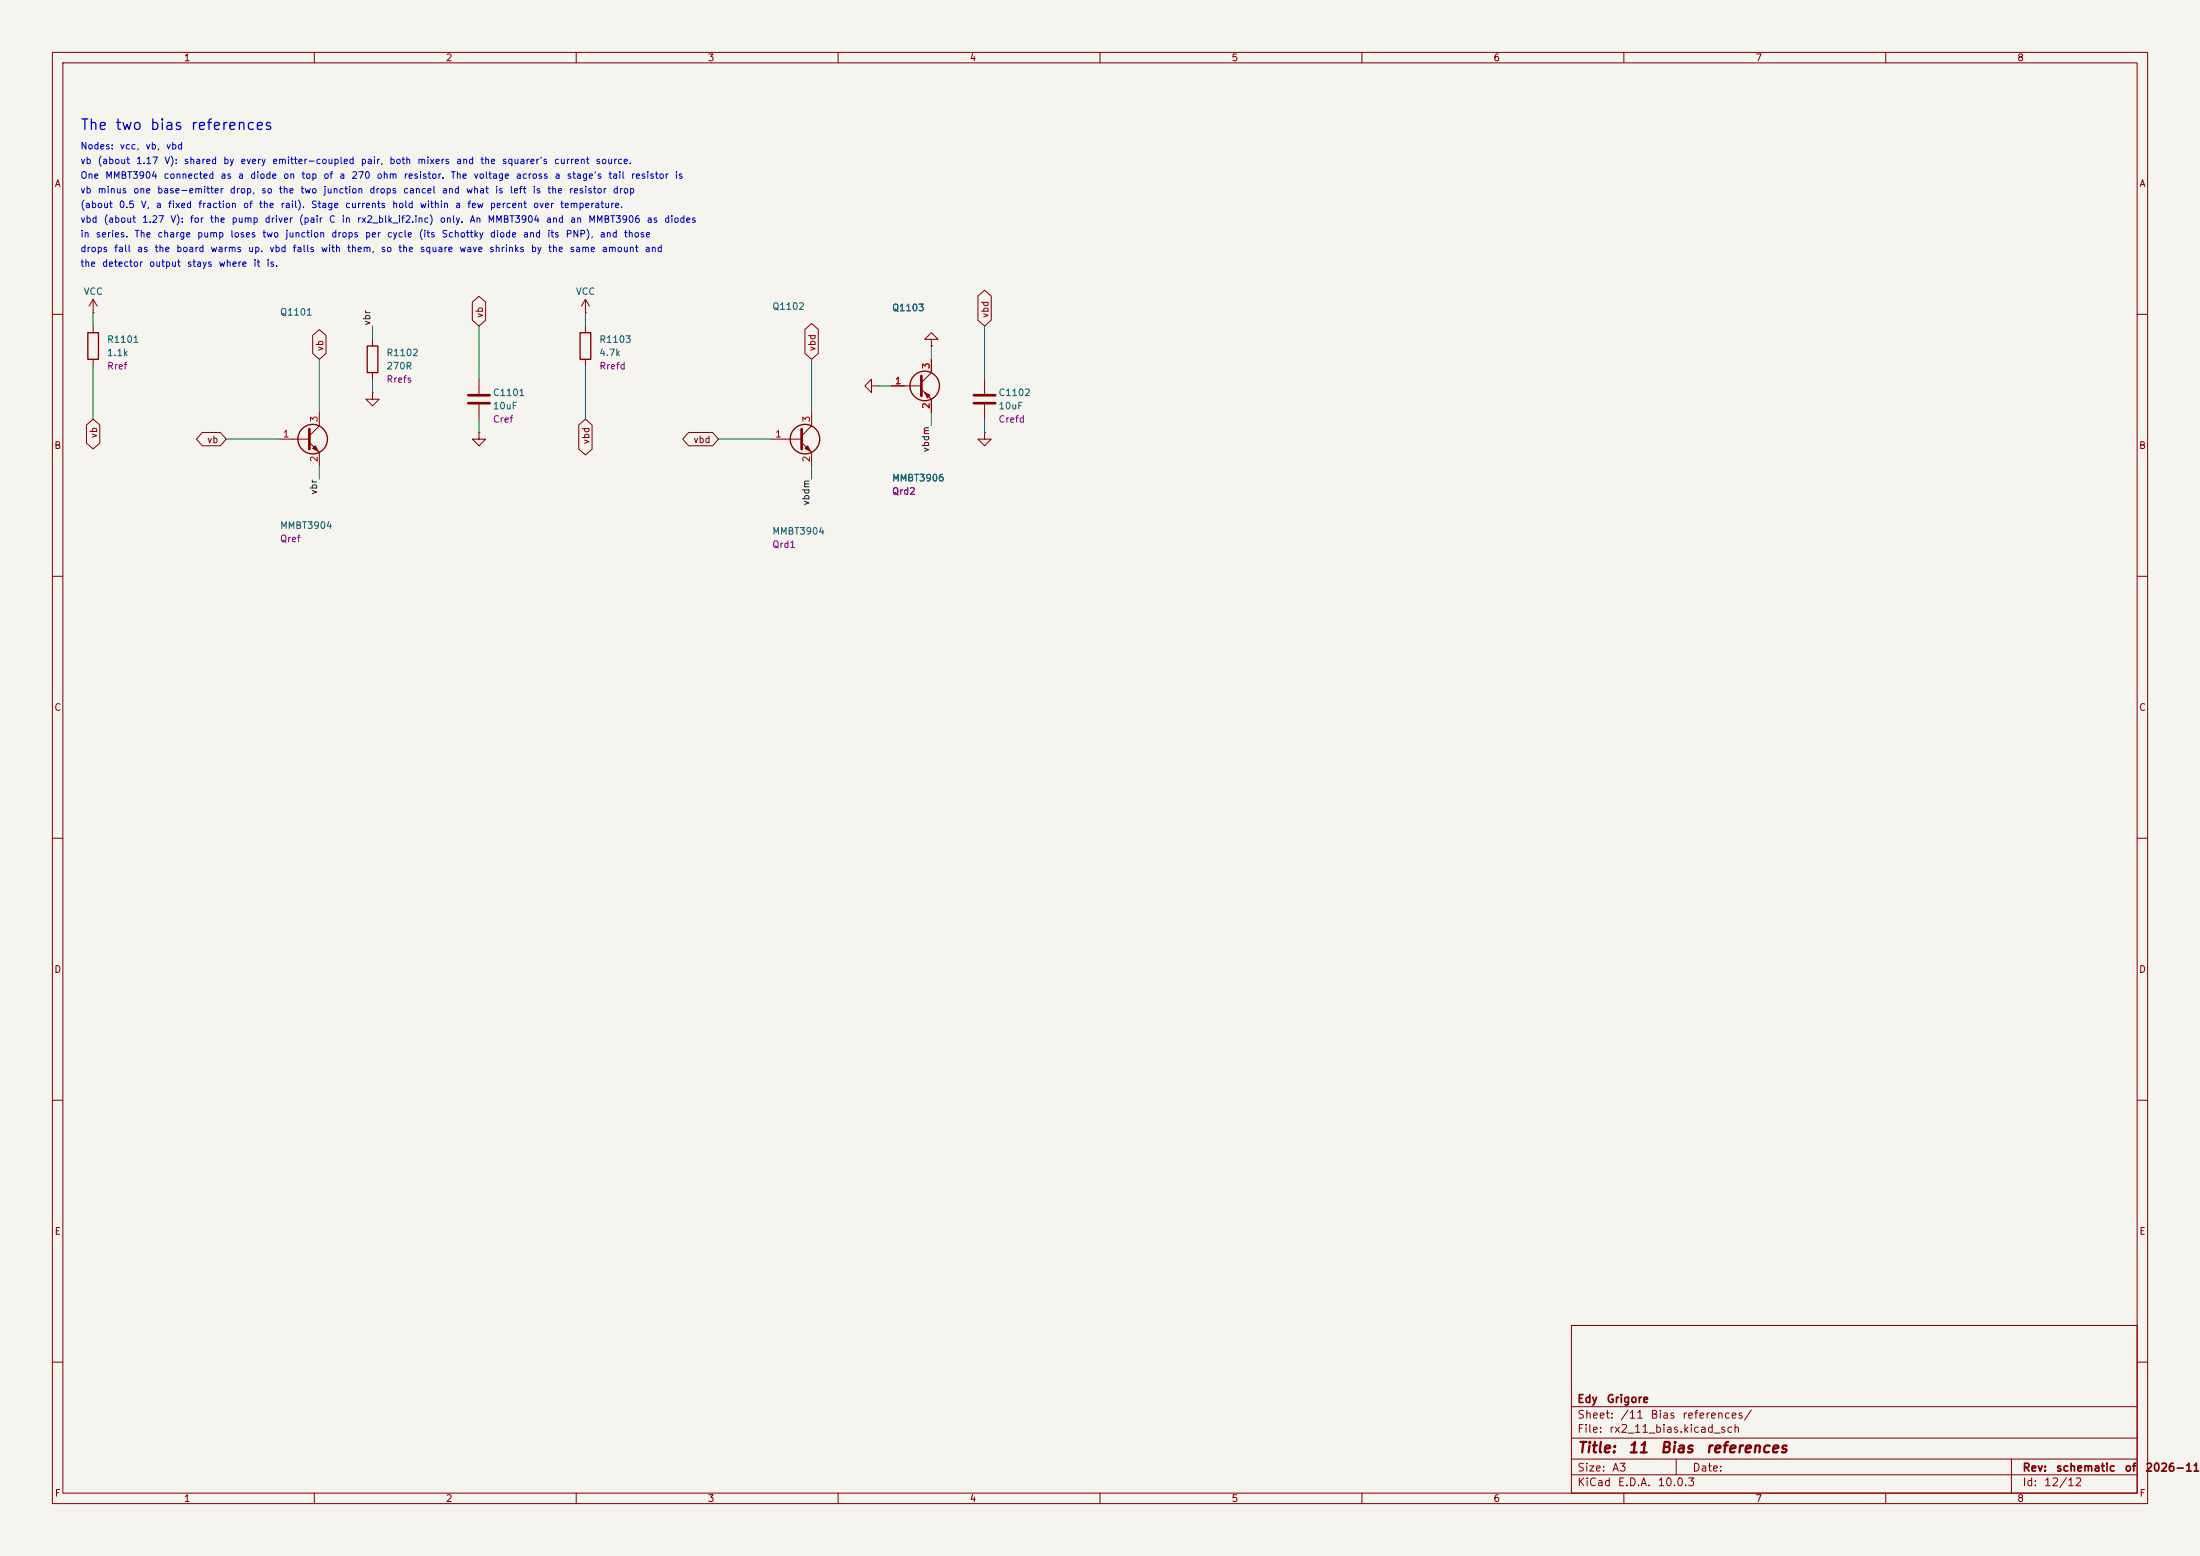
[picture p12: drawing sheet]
(kicad_sch
 (version 20251024)
 (generator "eeschema")
 (generator_version "10.0")
 (paper "A3")
 (title_block
  (title "11 Bias references")
  (rev "schematic of 2026-11-14")
  (company "Edy Grigore"))
 (lib_symbols
  (symbol "Device:R"
   (pin_numbers (hide yes))
   (pin_names
    (offset 0)) (exclude_from_sim no) (in_bom yes) (on_board yes)
   (in_pos_files yes)
   (duplicate_pin_numbers_are_jumpers no)
   (property "Reference" "R" (at 2.032 0 90) (show_name no) (do_not_autoplace no) (effects (font (size 1.27 1.27))))
   (property "Value" "R" (at 0 0 90) (show_name no) (do_not_autoplace no) (effects (font (size 1.27 1.27))))
   (property "Footprint" "" (at -1.778 0 90) (show_name no) (do_not_autoplace no) (hide yes) (effects (font (size 1.27 1.27))))
   (property "Datasheet" "" (at 0 0 0) (show_name no) (do_not_autoplace no) (hide yes) (effects (font (size 1.27 1.27))))
   (property "Description" "Resistor" (at 0 0 0) (show_name no) (do_not_autoplace no) (hide yes) (effects (font (size 1.27 1.27))))
   (symbol "R_0_1"
    (rectangle (start -1.016 -2.54) (end 1.016 2.54) (stroke (width 0.254) (type default)) (fill (type none))))
   (symbol "R_1_1"
    (pin passive line (at 0 3.81 270) (length 1.27) (name "" (effects (font (size 1.27 1.27)))) (number "1" (effects (font (size 1.27 1.27)))))
    (pin passive line (at 0 -3.81 90) (length 1.27) (name "" (effects (font (size 1.27 1.27)))) (number "2" (effects (font (size 1.27 1.27))))))
   (embedded_fonts no))
  (symbol "power:VCC"
   (power global)
   (pin_numbers (hide yes))
   (pin_names
    (offset 0) (hide yes)) (exclude_from_sim no) (in_bom yes) (on_board yes)
   (in_pos_files yes)
   (duplicate_pin_numbers_are_jumpers no)
   (property "Reference" "#PWR" (at 0 -3.81 0) (show_name no) (do_not_autoplace no) (hide yes) (effects (font (size 1.27 1.27))))
   (property "Value" "VCC" (at 0 3.556 0) (show_name no) (do_not_autoplace no) (effects (font (size 1.27 1.27))))
   (property "Footprint" "" (at 0 0 0) (show_name no) (do_not_autoplace no) (hide yes) (effects (font (size 1.27 1.27))))
   (property "Datasheet" "" (at 0 0 0) (show_name no) (do_not_autoplace no) (hide yes) (effects (font (size 1.27 1.27))))
   (property "Description" "Power symbol creates a global label with name \"VCC\"" (at 0 0 0) (show_name no) (do_not_autoplace no) (hide yes) (effects (font (size 1.27 1.27))))
   (symbol "VCC_0_1"
    (polyline (pts (xy -0.762 1.27) (xy 0 2.54)) (stroke (width 0) (type default)) (fill (type none)))
    (polyline (pts (xy 0 2.54) (xy 0.762 1.27)) (stroke (width 0) (type default)) (fill (type none)))
    (polyline (pts (xy 0 0) (xy 0 2.54)) (stroke (width 0) (type default)) (fill (type none))))
   (symbol "VCC_1_1"
    (pin power_in line (at 0 0 90) (length 0) (name "" (effects (font (size 1.27 1.27)))) (number "1" (effects (font (size 1.27 1.27))))))
   (embedded_fonts no))
  (symbol "Transistor_BJT:Q_NPN_BEC"
   (pin_names
    (offset 0) (hide yes)) (exclude_from_sim no) (in_bom yes) (on_board yes)
   (in_pos_files yes)
   (duplicate_pin_numbers_are_jumpers no)
   (property "Reference" "Q" (at 5.08 1.27 0) (show_name no) (do_not_autoplace no) (effects (font (size 1.27 1.27)) (justify left)))
   (property "Value" "Q_NPN_BEC" (at 5.08 -1.27 0) (show_name no) (do_not_autoplace no) (effects (font (size 1.27 1.27)) (justify left)))
   (property "Footprint" "" (at 5.08 2.54 0) (show_name no) (do_not_autoplace no) (hide yes) (effects (font (size 1.27 1.27))))
   (property "Datasheet" "" (at 0 0 0) (show_name no) (do_not_autoplace no) (hide yes) (effects (font (size 1.27 1.27))))
   (property "Description" "NPN transistor, base/emitter/collector" (at 0 0 0) (show_name no) (do_not_autoplace no) (hide yes) (effects (font (size 1.27 1.27))))
   (property "Sim.Device" "NPN" (at 0 0 0) (show_name no) (do_not_autoplace no) (hide yes) (effects (font (size 1.27 1.27))))
   (property "Sim.Pins" "1=B 2=E 3=C" (at 0 0 0) (show_name no) (do_not_autoplace no) (hide yes) (effects (font (size 1.27 1.27))))
   (symbol "Q_NPN_BEC_0_1"
    (polyline (pts (xy -2.54 0) (xy 0.635 0)) (stroke (width 0) (type default)) (fill (type none)))
    (polyline (pts (xy 0.635 1.905) (xy 0.635 -1.905)) (stroke (width 0.508) (type default)) (fill (type none)))
    (circle (center 1.27 0) (radius 2.8194) (stroke (width 0.254) (type default)) (fill (type none))))
   (symbol "Q_NPN_BEC_1_1"
    (polyline (pts (xy 0.635 0.635) (xy 2.54 2.54)) (stroke (width 0) (type default)) (fill (type none)))
    (polyline (pts (xy 0.635 -0.635) (xy 2.54 -2.54)) (stroke (width 0) (type default)) (fill (type none)))
    (polyline (pts (xy 1.27 -1.778) (xy 1.778 -1.27) (xy 2.286 -2.286) (xy 1.27 -1.778)) (stroke (width 0) (type default)) (fill (type outline)))
    (pin input line (at -5.08 0 0) (length 2.54) (name "B" (effects (font (size 1.27 1.27)))) (number "1" (effects (font (size 1.27 1.27)))))
    (pin passive line (at 2.54 -5.08 90) (length 2.54) (name "E" (effects (font (size 1.27 1.27)))) (number "2" (effects (font (size 1.27 1.27)))))
    (pin passive line (at 2.54 5.08 270) (length 2.54) (name "C" (effects (font (size 1.27 1.27)))) (number "3" (effects (font (size 1.27 1.27))))))
   (embedded_fonts no))
  (symbol "power:GND"
   (power global)
   (pin_numbers (hide yes))
   (pin_names
    (offset 0) (hide yes)) (exclude_from_sim no) (in_bom yes) (on_board yes)
   (in_pos_files yes)
   (duplicate_pin_numbers_are_jumpers no)
   (property "Reference" "#PWR" (at 0 -6.35 0) (show_name no) (do_not_autoplace no) (hide yes) (effects (font (size 1.27 1.27))))
   (property "Value" "GND" (at 0 -3.81 0) (show_name no) (do_not_autoplace no) (effects (font (size 1.27 1.27))))
   (property "Footprint" "" (at 0 0 0) (show_name no) (do_not_autoplace no) (hide yes) (effects (font (size 1.27 1.27))))
   (property "Datasheet" "" (at 0 0 0) (show_name no) (do_not_autoplace no) (hide yes) (effects (font (size 1.27 1.27))))
   (property "Description" "Power symbol creates a global label with name \"GND\" , ground" (at 0 0 0) (show_name no) (do_not_autoplace no) (hide yes) (effects (font (size 1.27 1.27))))
   (symbol "GND_0_1"
    (polyline (pts (xy 0 0) (xy 0 -1.27) (xy 1.27 -1.27) (xy 0 -2.54) (xy -1.27 -1.27) (xy 0 -1.27)) (stroke (width 0) (type default)) (fill (type none))))
   (symbol "GND_1_1"
    (pin power_in line (at 0 0 270) (length 0) (name "" (effects (font (size 1.27 1.27)))) (number "1" (effects (font (size 1.27 1.27))))))
   (embedded_fonts no))
  (symbol "Device:C"
   (pin_numbers (hide yes))
   (pin_names
    (offset 0.254)) (exclude_from_sim no) (in_bom yes) (on_board yes)
   (in_pos_files yes)
   (duplicate_pin_numbers_are_jumpers no)
   (property "Reference" "C" (at 0.635 2.54 0) (show_name no) (do_not_autoplace no) (effects (font (size 1.27 1.27)) (justify left)))
   (property "Value" "C" (at 0.635 -2.54 0) (show_name no) (do_not_autoplace no) (effects (font (size 1.27 1.27)) (justify left)))
   (property "Footprint" "" (at 0.9652 -3.81 0) (show_name no) (do_not_autoplace no) (hide yes) (effects (font (size 1.27 1.27))))
   (property "Datasheet" "" (at 0 0 0) (show_name no) (do_not_autoplace no) (hide yes) (effects (font (size 1.27 1.27))))
   (property "Description" "Unpolarized capacitor" (at 0 0 0) (show_name no) (do_not_autoplace no) (hide yes) (effects (font (size 1.27 1.27))))
   (symbol "C_0_1"
    (polyline (pts (xy -2.032 0.762) (xy 2.032 0.762)) (stroke (width 0.508) (type default)) (fill (type none)))
    (polyline (pts (xy -2.032 -0.762) (xy 2.032 -0.762)) (stroke (width 0.508) (type default)) (fill (type none))))
   (symbol "C_1_1"
    (pin passive line (at 0 3.81 270) (length 2.794) (name "" (effects (font (size 1.27 1.27)))) (number "1" (effects (font (size 1.27 1.27)))))
    (pin passive line (at 0 -3.81 90) (length 2.794) (name "" (effects (font (size 1.27 1.27)))) (number "2" (effects (font (size 1.27 1.27))))))
   (embedded_fonts no))
  (symbol "Transistor_BJT:Q_PNP_BEC"
   (pin_names
    (offset 0) (hide yes)) (exclude_from_sim no) (in_bom yes) (on_board yes)
   (in_pos_files yes)
   (duplicate_pin_numbers_are_jumpers no)
   (property "Reference" "Q" (at 5.08 1.27 0) (show_name no) (do_not_autoplace no) (effects (font (size 1.27 1.27)) (justify left)))
   (property "Value" "Q_PNP_BEC" (at 5.08 -1.27 0) (show_name no) (do_not_autoplace no) (effects (font (size 1.27 1.27)) (justify left)))
   (property "Footprint" "" (at 5.08 2.54 0) (show_name no) (do_not_autoplace no) (hide yes) (effects (font (size 1.27 1.27))))
   (property "Datasheet" "" (at 0 0 0) (show_name no) (do_not_autoplace no) (hide yes) (effects (font (size 1.27 1.27))))
   (property "Description" "PNP transistor, base/emitter/collector" (at 0 0 0) (show_name no) (do_not_autoplace no) (hide yes) (effects (font (size 1.27 1.27))))
   (property "Sim.Device" "PNP" (at 0 0 0) (show_name no) (do_not_autoplace no) (hide yes) (effects (font (size 1.27 1.27))))
   (property "Sim.Pins" "1=B 2=E 3=C" (at 0 0 0) (show_name no) (do_not_autoplace no) (hide yes) (effects (font (size 1.27 1.27))))
   (symbol "Q_PNP_BEC_0_1"
    (polyline (pts (xy -2.54 0) (xy 0.635 0)) (stroke (width 0) (type default)) (fill (type none)))
    (polyline (pts (xy 0.635 1.905) (xy 0.635 -1.905)) (stroke (width 0.508) (type default)) (fill (type none)))
    (polyline (pts (xy 0.635 0.635) (xy 2.54 2.54)) (stroke (width 0) (type default)) (fill (type none)))
    (polyline (pts (xy 0.635 -0.635) (xy 2.54 -2.54)) (stroke (width 0) (type default)) (fill (type none)))
    (circle (center 1.27 0) (radius 2.8194) (stroke (width 0.254) (type default)) (fill (type none)))
    (polyline (pts (xy 2.286 -1.778) (xy 1.778 -2.286) (xy 1.27 -1.27) (xy 2.286 -1.778)) (stroke (width 0) (type default)) (fill (type outline))))
   (symbol "Q_PNP_BEC_1_1"
    (pin input line (at -5.08 0 0) (length 2.54) (name "B" (effects (font (size 1.27 1.27)))) (number "1" (effects (font (size 1.27 1.27)))))
    (pin passive line (at 2.54 -5.08 90) (length 2.54) (name "E" (effects (font (size 1.27 1.27)))) (number "2" (effects (font (size 1.27 1.27)))))
    (pin passive line (at 2.54 5.08 270) (length 2.54) (name "C" (effects (font (size 1.27 1.27)))) (number "3" (effects (font (size 1.27 1.27))))))
   (embedded_fonts no)))
 (text "The two bias references"
  (exclude_from_sim no)
  (at 15.24 22.86 0)
  (effects (font (size 2 2)) (justify left top)))
 (text "Nodes: vcc, vb, vbd"
  (exclude_from_sim no)
  (at 15.24 27.36 0)
  (effects (font (size 1.27 1.27)) (justify left top)))
 (text "vb (about 1.17 V): shared by every emitter-coupled pair, both mixers and the squarer's current source."
  (exclude_from_sim no)
  (at 15.24 30.16 0)
  (effects (font (size 1.27 1.27)) (justify left top)))
 (text "One MMBT3904 connected as a diode on top of a 270 ohm resistor. The voltage across a stage's tail resistor is"
  (exclude_from_sim no)
  (at 15.24 32.96 0)
  (effects (font (size 1.27 1.27)) (justify left top)))
 (text "vb minus one base-emitter drop, so the two junction drops cancel and what is left is the resistor drop"
  (exclude_from_sim no)
  (at 15.24 35.76 0)
  (effects (font (size 1.27 1.27)) (justify left top)))
 (text "(about 0.5 V, a fixed fraction of the rail). Stage currents hold within a few percent over temperature."
  (exclude_from_sim no)
  (at 15.24 38.56 0)
  (effects (font (size 1.27 1.27)) (justify left top)))
 (text "vbd (about 1.27 V): for the pump driver (pair C in rx2_blk_if2.inc) only. An MMBT3904 and an MMBT3906 as diodes"
  (exclude_from_sim no)
  (at 15.24 41.36 0)
  (effects (font (size 1.27 1.27)) (justify left top)))
 (text "in series. The charge pump loses two junction drops per cycle (its Schottky diode and its PNP), and those"
  (exclude_from_sim no)
  (at 15.24 44.16 0)
  (effects (font (size 1.27 1.27)) (justify left top)))
 (text "drops fall as the board warms up. vbd falls with them, so the square wave shrinks by the same amount and"
  (exclude_from_sim no)
  (at 15.24 46.96 0)
  (effects (font (size 1.27 1.27)) (justify left top)))
 (text "the detector output stays where it is."
  (exclude_from_sim no)
  (at 15.24 49.76 0)
  (effects (font (size 1.27 1.27)) (justify left top)))
 (wire
  (pts (xy 17.78 62.23) (xy 17.78 59.69))
  (stroke (width 0) (type default)))
 (symbol
  (lib_id "power:VCC")
  (at 17.78 59.69 0)
  (unit 1)
  (exclude_from_sim no)
  (in_bom yes)
  (on_board yes)
  (dnp no)
  (property "Reference" "#PWR11001" (at 17.78 55.626 0) (effects (font (size 1.27 1.27)) (hide yes)))
  (property "Value" "VCC" (at 17.78 55.626 0) (effects (font (size 1.27 1.27))))
  (property "Footprint" "" (at 17.78 55.626 0) (effects (font (size 1.27 1.27)) (hide yes)))
  (property "Datasheet" "" (at 17.78 55.626 0) (effects (font (size 1.27 1.27)) (hide yes)))
  (property "Description" "" (at 17.78 55.626 0) (effects (font (size 1.27 1.27)) (hide yes)))
  (pin "1"))
 (wire
  (pts (xy 17.78 69.85) (xy 17.78 80.01))
  (stroke (width 0) (type default)))
 (global_label "vb"
  (shape bidirectional)
  (at 17.78 80.01 270)
  (fields_autoplaced yes)
  (effects (font (size 1.27 1.27)) (justify right))
  (property "Intersheetrefs" "${INTERSHEET_REFS}" (at 17.78 80.01 0) (effects (font (size 1.27 1.27)) (justify right) (hide yes))))
 (symbol
  (lib_id "Device:R")
  (at 17.78 66.04 0)
  (unit 1)
  (exclude_from_sim no)
  (in_bom yes)
  (on_board yes)
  (dnp no)
  (property "Reference" "R1101" (at 20.32 64.77 0) (effects (font (size 1.27 1.27)) (justify left)))
  (property "Value" "1.1k" (at 20.32 67.31 0) (effects (font (size 1.27 1.27)) (justify left)))
  (property "Footprint" "Resistor_SMD:R_0603_1608Metric" (at 17.78 66.04 0) (effects (font (size 1.27 1.27)) (hide yes)))
  (property "Datasheet" "" (at 17.78 66.04 0) (effects (font (size 1.27 1.27)) (hide yes)))
  (property "Description" "" (at 17.78 66.04 0) (effects (font (size 1.27 1.27)) (hide yes)))
  (property "LCSC" "C22764" (at 17.78 66.04 0) (effects (font (size 1.27 1.27)) (hide yes)))
  (property "MPN" "0603WAF1101T5E" (at 17.78 66.04 0) (effects (font (size 1.27 1.27)) (hide yes)))
  (property "Assembly" "JLCPCB" (at 17.78 66.04 0) (effects (font (size 1.27 1.27)) (hide yes)))
  (property "Sim" "Rref" (at 20.32 69.85 0) (effects (font (size 1.27 1.27)) (justify left)))
  (pin "1")
  (pin "2"))
 (wire
  (pts (xy 60.96 78.74) (xy 60.96 68.58))
  (stroke (width 0) (type default)))
 (global_label "vb"
  (shape bidirectional)
  (at 60.96 68.58 90)
  (fields_autoplaced yes)
  (effects (font (size 1.27 1.27)) (justify left))
  (property "Intersheetrefs" "${INTERSHEET_REFS}" (at 60.96 68.58 0) (effects (font (size 1.27 1.27)) (justify left) (hide yes))))
 (wire
  (pts (xy 53.34 83.82) (xy 43.18 83.82))
  (stroke (width 0) (type default)))
 (global_label "vb"
  (shape bidirectional)
  (at 43.18 83.82 180)
  (fields_autoplaced yes)
  (effects (font (size 1.27 1.27)) (justify right))
  (property "Intersheetrefs" "${INTERSHEET_REFS}" (at 43.18 83.82 0) (effects (font (size 1.27 1.27)) (justify right) (hide yes))))
 (wire
  (pts (xy 60.96 88.9) (xy 60.96 91.44))
  (stroke (width 0) (type default)))
 (label "vbr"
  (at 60.96 91.44 270)
  (effects (font (size 1.27 1.27)) (justify right bottom)))
 (symbol
  (lib_id "Transistor_BJT:Q_NPN_BEC")
  (at 58.42 83.82 0)
  (unit 1)
  (exclude_from_sim no)
  (in_bom yes)
  (on_board yes)
  (dnp no)
  (property "Reference" "Q1101" (at 53.34 59.57 0) (effects (font (size 1.27 1.27)) (justify left)))
  (property "Value" "MMBT3904" (at 53.34 100.28 0) (effects (font (size 1.27 1.27)) (justify left)))
  (property "Footprint" "Package_TO_SOT_SMD:SOT-23" (at 58.42 83.82 0) (effects (font (size 1.27 1.27)) (hide yes)))
  (property "Datasheet" "" (at 58.42 83.82 0) (effects (font (size 1.27 1.27)) (hide yes)))
  (property "Description" "" (at 58.42 83.82 0) (effects (font (size 1.27 1.27)) (hide yes)))
  (property "LCSC" "C20526" (at 58.42 83.82 0) (effects (font (size 1.27 1.27)) (hide yes)))
  (property "MPN" "MMBT3904(RANGE:100-300)" (at 58.42 83.82 0) (effects (font (size 1.27 1.27)) (hide yes)))
  (property "Assembly" "JLCPCB" (at 58.42 83.82 0) (effects (font (size 1.27 1.27)) (hide yes)))
  (property "Sim" "Qref" (at 53.34 102.82 0) (effects (font (size 1.27 1.27)) (justify left)))
  (pin "1")
  (pin "2")
  (pin "3"))
 (wire
  (pts (xy 71.12 64.77) (xy 71.12 62.23))
  (stroke (width 0) (type default)))
 (label "vbr"
  (at 71.12 62.23 90)
  (effects (font (size 1.27 1.27)) (justify left bottom)))
 (wire
  (pts (xy 71.12 72.39) (xy 71.12 74.93))
  (stroke (width 0) (type default)))
 (symbol
  (lib_id "power:GND")
  (at 71.12 74.93 0)
  (unit 1)
  (exclude_from_sim no)
  (in_bom yes)
  (on_board yes)
  (dnp no)
  (property "Reference" "#PWR11002" (at 71.12 78.994 0) (effects (font (size 1.27 1.27)) (hide yes)))
  (property "Value" "GND" (at 71.12 78.994 0) (effects (font (size 1.27 1.27)) (hide yes)))
  (property "Footprint" "" (at 71.12 78.994 0) (effects (font (size 1.27 1.27)) (hide yes)))
  (property "Datasheet" "" (at 71.12 78.994 0) (effects (font (size 1.27 1.27)) (hide yes)))
  (property "Description" "" (at 71.12 78.994 0) (effects (font (size 1.27 1.27)) (hide yes)))
  (pin "1"))
 (symbol
  (lib_id "Device:R")
  (at 71.12 68.58 0)
  (unit 1)
  (exclude_from_sim no)
  (in_bom yes)
  (on_board yes)
  (dnp no)
  (property "Reference" "R1102" (at 73.66 67.31 0) (effects (font (size 1.27 1.27)) (justify left)))
  (property "Value" "270R" (at 73.66 69.85 0) (effects (font (size 1.27 1.27)) (justify left)))
  (property "Footprint" "Resistor_SMD:R_0603_1608Metric" (at 71.12 68.58 0) (effects (font (size 1.27 1.27)) (hide yes)))
  (property "Datasheet" "" (at 71.12 68.58 0) (effects (font (size 1.27 1.27)) (hide yes)))
  (property "Description" "" (at 71.12 68.58 0) (effects (font (size 1.27 1.27)) (hide yes)))
  (property "LCSC" "C22966" (at 71.12 68.58 0) (effects (font (size 1.27 1.27)) (hide yes)))
  (property "MPN" "0603WAF2700T5E" (at 71.12 68.58 0) (effects (font (size 1.27 1.27)) (hide yes)))
  (property "Assembly" "JLCPCB" (at 71.12 68.58 0) (effects (font (size 1.27 1.27)) (hide yes)))
  (property "Sim" "Rrefs" (at 73.66 72.39 0) (effects (font (size 1.27 1.27)) (justify left)))
  (pin "1")
  (pin "2"))
 (wire
  (pts (xy 91.44 72.39) (xy 91.44 62.23))
  (stroke (width 0) (type default)))
 (global_label "vb"
  (shape bidirectional)
  (at 91.44 62.23 90)
  (fields_autoplaced yes)
  (effects (font (size 1.27 1.27)) (justify left))
  (property "Intersheetrefs" "${INTERSHEET_REFS}" (at 91.44 62.23 0) (effects (font (size 1.27 1.27)) (justify left) (hide yes))))
 (wire
  (pts (xy 91.44 80.01) (xy 91.44 82.55))
  (stroke (width 0) (type default)))
 (symbol
  (lib_id "power:GND")
  (at 91.44 82.55 0)
  (unit 1)
  (exclude_from_sim no)
  (in_bom yes)
  (on_board yes)
  (dnp no)
  (property "Reference" "#PWR11003" (at 91.44 86.614 0) (effects (font (size 1.27 1.27)) (hide yes)))
  (property "Value" "GND" (at 91.44 86.614 0) (effects (font (size 1.27 1.27)) (hide yes)))
  (property "Footprint" "" (at 91.44 86.614 0) (effects (font (size 1.27 1.27)) (hide yes)))
  (property "Datasheet" "" (at 91.44 86.614 0) (effects (font (size 1.27 1.27)) (hide yes)))
  (property "Description" "" (at 91.44 86.614 0) (effects (font (size 1.27 1.27)) (hide yes)))
  (pin "1"))
 (symbol
  (lib_id "Device:C")
  (at 91.44 76.2 0)
  (unit 1)
  (exclude_from_sim no)
  (in_bom yes)
  (on_board yes)
  (dnp no)
  (property "Reference" "C1101" (at 93.98 74.93 0) (effects (font (size 1.27 1.27)) (justify left)))
  (property "Value" "10uF" (at 93.98 77.47 0) (effects (font (size 1.27 1.27)) (justify left)))
  (property "Footprint" "Capacitor_SMD:C_0603_1608Metric" (at 91.44 76.2 0) (effects (font (size 1.27 1.27)) (hide yes)))
  (property "Datasheet" "" (at 91.44 76.2 0) (effects (font (size 1.27 1.27)) (hide yes)))
  (property "Description" "" (at 91.44 76.2 0) (effects (font (size 1.27 1.27)) (hide yes)))
  (property "LCSC" "C19702" (at 91.44 76.2 0) (effects (font (size 1.27 1.27)) (hide yes)))
  (property "MPN" "CL10A106KP8NNNC" (at 91.44 76.2 0) (effects (font (size 1.27 1.27)) (hide yes)))
  (property "Assembly" "JLCPCB" (at 91.44 76.2 0) (effects (font (size 1.27 1.27)) (hide yes)))
  (property "Sim" "Cref" (at 93.98 80.01 0) (effects (font (size 1.27 1.27)) (justify left)))
  (pin "1")
  (pin "2"))
 (wire
  (pts (xy 111.76 62.23) (xy 111.76 59.69))
  (stroke (width 0) (type default)))
 (symbol
  (lib_id "power:VCC")
  (at 111.76 59.69 0)
  (unit 1)
  (exclude_from_sim no)
  (in_bom yes)
  (on_board yes)
  (dnp no)
  (property "Reference" "#PWR11004" (at 111.76 55.626 0) (effects (font (size 1.27 1.27)) (hide yes)))
  (property "Value" "VCC" (at 111.76 55.626 0) (effects (font (size 1.27 1.27))))
  (property "Footprint" "" (at 111.76 55.626 0) (effects (font (size 1.27 1.27)) (hide yes)))
  (property "Datasheet" "" (at 111.76 55.626 0) (effects (font (size 1.27 1.27)) (hide yes)))
  (property "Description" "" (at 111.76 55.626 0) (effects (font (size 1.27 1.27)) (hide yes)))
  (pin "1"))
 (wire
  (pts (xy 111.76 69.85) (xy 111.76 80.01))
  (stroke (width 0) (type default)))
 (global_label "vbd"
  (shape bidirectional)
  (at 111.76 80.01 270)
  (fields_autoplaced yes)
  (effects (font (size 1.27 1.27)) (justify right))
  (property "Intersheetrefs" "${INTERSHEET_REFS}" (at 111.76 80.01 0) (effects (font (size 1.27 1.27)) (justify right) (hide yes))))
 (symbol
  (lib_id "Device:R")
  (at 111.76 66.04 0)
  (unit 1)
  (exclude_from_sim no)
  (in_bom yes)
  (on_board yes)
  (dnp no)
  (property "Reference" "R1103" (at 114.3 64.77 0) (effects (font (size 1.27 1.27)) (justify left)))
  (property "Value" "4.7k" (at 114.3 67.31 0) (effects (font (size 1.27 1.27)) (justify left)))
  (property "Footprint" "Resistor_SMD:R_0603_1608Metric" (at 111.76 66.04 0) (effects (font (size 1.27 1.27)) (hide yes)))
  (property "Datasheet" "" (at 111.76 66.04 0) (effects (font (size 1.27 1.27)) (hide yes)))
  (property "Description" "" (at 111.76 66.04 0) (effects (font (size 1.27 1.27)) (hide yes)))
  (property "LCSC" "C23162" (at 111.76 66.04 0) (effects (font (size 1.27 1.27)) (hide yes)))
  (property "MPN" "0603WAF4701T5E" (at 111.76 66.04 0) (effects (font (size 1.27 1.27)) (hide yes)))
  (property "Assembly" "JLCPCB" (at 111.76 66.04 0) (effects (font (size 1.27 1.27)) (hide yes)))
  (property "Sim" "Rrefd" (at 114.3 69.85 0) (effects (font (size 1.27 1.27)) (justify left)))
  (pin "1")
  (pin "2"))
 (wire
  (pts (xy 154.94 78.74) (xy 154.94 68.58))
  (stroke (width 0) (type default)))
 (global_label "vbd"
  (shape bidirectional)
  (at 154.94 68.58 90)
  (fields_autoplaced yes)
  (effects (font (size 1.27 1.27)) (justify left))
  (property "Intersheetrefs" "${INTERSHEET_REFS}" (at 154.94 68.58 0) (effects (font (size 1.27 1.27)) (justify left) (hide yes))))
 (wire
  (pts (xy 147.32 83.82) (xy 137.16 83.82))
  (stroke (width 0) (type default)))
 (global_label "vbd"
  (shape bidirectional)
  (at 137.16 83.82 180)
  (fields_autoplaced yes)
  (effects (font (size 1.27 1.27)) (justify right))
  (property "Intersheetrefs" "${INTERSHEET_REFS}" (at 137.16 83.82 0) (effects (font (size 1.27 1.27)) (justify right) (hide yes))))
 (wire
  (pts (xy 154.94 88.9) (xy 154.94 91.44))
  (stroke (width 0) (type default)))
 (label "vbdm"
  (at 154.94 91.44 270)
  (effects (font (size 1.27 1.27)) (justify right bottom)))
 (symbol
  (lib_id "Transistor_BJT:Q_NPN_BEC")
  (at 152.4 83.82 0)
  (unit 1)
  (exclude_from_sim no)
  (in_bom yes)
  (on_board yes)
  (dnp no)
  (property "Reference" "Q1102" (at 147.32 58.47 0) (effects (font (size 1.27 1.27)) (justify left)))
  (property "Value" "MMBT3904" (at 147.32 101.38 0) (effects (font (size 1.27 1.27)) (justify left)))
  (property "Footprint" "Package_TO_SOT_SMD:SOT-23" (at 152.4 83.82 0) (effects (font (size 1.27 1.27)) (hide yes)))
  (property "Datasheet" "" (at 152.4 83.82 0) (effects (font (size 1.27 1.27)) (hide yes)))
  (property "Description" "" (at 152.4 83.82 0) (effects (font (size 1.27 1.27)) (hide yes)))
  (property "LCSC" "C20526" (at 152.4 83.82 0) (effects (font (size 1.27 1.27)) (hide yes)))
  (property "MPN" "MMBT3904(RANGE:100-300)" (at 152.4 83.82 0) (effects (font (size 1.27 1.27)) (hide yes)))
  (property "Assembly" "JLCPCB" (at 152.4 83.82 0) (effects (font (size 1.27 1.27)) (hide yes)))
  (property "Sim" "Qrd1" (at 147.32 103.92 0) (effects (font (size 1.27 1.27)) (justify left)))
  (pin "1")
  (pin "2")
  (pin "3"))
 (wire
  (pts (xy 177.8 68.58) (xy 177.8 66.04))
  (stroke (width 0) (type default)))
 (symbol
  (lib_id "power:GND")
  (at 177.8 66.04 180)
  (unit 1)
  (exclude_from_sim no)
  (in_bom yes)
  (on_board yes)
  (dnp no)
  (property "Reference" "#PWR11005" (at 177.8 61.976 0) (effects (font (size 1.27 1.27)) (hide yes)))
  (property "Value" "GND" (at 177.8 61.976 0) (effects (font (size 1.27 1.27)) (hide yes)))
  (property "Footprint" "" (at 177.8 61.976 0) (effects (font (size 1.27 1.27)) (hide yes)))
  (property "Datasheet" "" (at 177.8 61.976 0) (effects (font (size 1.27 1.27)) (hide yes)))
  (property "Description" "" (at 177.8 61.976 0) (effects (font (size 1.27 1.27)) (hide yes)))
  (pin "1"))
 (wire
  (pts (xy 170.18 73.66) (xy 167.64 73.66))
  (stroke (width 0) (type default)))
 (symbol
  (lib_id "power:GND")
  (at 167.64 73.66 270)
  (unit 1)
  (exclude_from_sim no)
  (in_bom yes)
  (on_board yes)
  (dnp no)
  (property "Reference" "#PWR11006" (at 163.576 73.66 0) (effects (font (size 1.27 1.27)) (hide yes)))
  (property "Value" "GND" (at 163.576 73.66 0) (effects (font (size 1.27 1.27)) (hide yes)))
  (property "Footprint" "" (at 163.576 73.66 0) (effects (font (size 1.27 1.27)) (hide yes)))
  (property "Datasheet" "" (at 163.576 73.66 0) (effects (font (size 1.27 1.27)) (hide yes)))
  (property "Description" "" (at 163.576 73.66 0) (effects (font (size 1.27 1.27)) (hide yes)))
  (pin "1"))
 (wire
  (pts (xy 177.8 78.74) (xy 177.8 81.28))
  (stroke (width 0) (type default)))
 (label "vbdm"
  (at 177.8 81.28 270)
  (effects (font (size 1.27 1.27)) (justify right bottom)))
 (symbol
  (lib_id "Transistor_BJT:Q_PNP_BEC")
  (at 175.26 73.66 0)
  (unit 1)
  (exclude_from_sim no)
  (in_bom yes)
  (on_board yes)
  (dnp no)
  (property "Reference" "Q1103" (at 170.18 58.73 0) (effects (font (size 1.27 1.27)) (justify left)))
  (property "Value" "MMBT3906" (at 170.18 91.22 0) (effects (font (size 1.27 1.27)) (justify left)))
  (property "Footprint" "Package_TO_SOT_SMD:SOT-23" (at 175.26 73.66 0) (effects (font (size 1.27 1.27)) (hide yes)))
  (property "Datasheet" "" (at 175.26 73.66 0) (effects (font (size 1.27 1.27)) (hide yes)))
  (property "Description" "" (at 175.26 73.66 0) (effects (font (size 1.27 1.27)) (hide yes)))
  (property "LCSC" "C7420354" (at 175.26 73.66 0) (effects (font (size 1.27 1.27)) (hide yes)))
  (property "MPN" "MMBT3906" (at 175.26 73.66 0) (effects (font (size 1.27 1.27)) (hide yes)))
  (property "Assembly" "JLCPCB" (at 175.26 73.66 0) (effects (font (size 1.27 1.27)) (hide yes)))
  (property "Sim" "Qrd2" (at 170.18 93.76 0) (effects (font (size 1.27 1.27)) (justify left)))
  (pin "1")
  (pin "2")
  (pin "3"))
 (wire
  (pts (xy 187.96 72.39) (xy 187.96 62.23))
  (stroke (width 0) (type default)))
 (global_label "vbd"
  (shape bidirectional)
  (at 187.96 62.23 90)
  (fields_autoplaced yes)
  (effects (font (size 1.27 1.27)) (justify left))
  (property "Intersheetrefs" "${INTERSHEET_REFS}" (at 187.96 62.23 0) (effects (font (size 1.27 1.27)) (justify left) (hide yes))))
 (wire
  (pts (xy 187.96 80.01) (xy 187.96 82.55))
  (stroke (width 0) (type default)))
 (symbol
  (lib_id "power:GND")
  (at 187.96 82.55 0)
  (unit 1)
  (exclude_from_sim no)
  (in_bom yes)
  (on_board yes)
  (dnp no)
  (property "Reference" "#PWR11007" (at 187.96 86.614 0) (effects (font (size 1.27 1.27)) (hide yes)))
  (property "Value" "GND" (at 187.96 86.614 0) (effects (font (size 1.27 1.27)) (hide yes)))
  (property "Footprint" "" (at 187.96 86.614 0) (effects (font (size 1.27 1.27)) (hide yes)))
  (property "Datasheet" "" (at 187.96 86.614 0) (effects (font (size 1.27 1.27)) (hide yes)))
  (property "Description" "" (at 187.96 86.614 0) (effects (font (size 1.27 1.27)) (hide yes)))
  (pin "1"))
 (symbol
  (lib_id "Device:C")
  (at 187.96 76.2 0)
  (unit 1)
  (exclude_from_sim no)
  (in_bom yes)
  (on_board yes)
  (dnp no)
  (property "Reference" "C1102" (at 190.5 74.93 0) (effects (font (size 1.27 1.27)) (justify left)))
  (property "Value" "10uF" (at 190.5 77.47 0) (effects (font (size 1.27 1.27)) (justify left)))
  (property "Footprint" "Capacitor_SMD:C_0603_1608Metric" (at 187.96 76.2 0) (effects (font (size 1.27 1.27)) (hide yes)))
  (property "Datasheet" "" (at 187.96 76.2 0) (effects (font (size 1.27 1.27)) (hide yes)))
  (property "Description" "" (at 187.96 76.2 0) (effects (font (size 1.27 1.27)) (hide yes)))
  (property "LCSC" "C19702" (at 187.96 76.2 0) (effects (font (size 1.27 1.27)) (hide yes)))
  (property "MPN" "CL10A106KP8NNNC" (at 187.96 76.2 0) (effects (font (size 1.27 1.27)) (hide yes)))
  (property "Assembly" "JLCPCB" (at 187.96 76.2 0) (effects (font (size 1.27 1.27)) (hide yes)))
  (property "Sim" "Crefd" (at 190.5 80.01 0) (effects (font (size 1.27 1.27)) (justify left)))
  (pin "1")
  (pin "2"))
 (embedded_fonts no))
